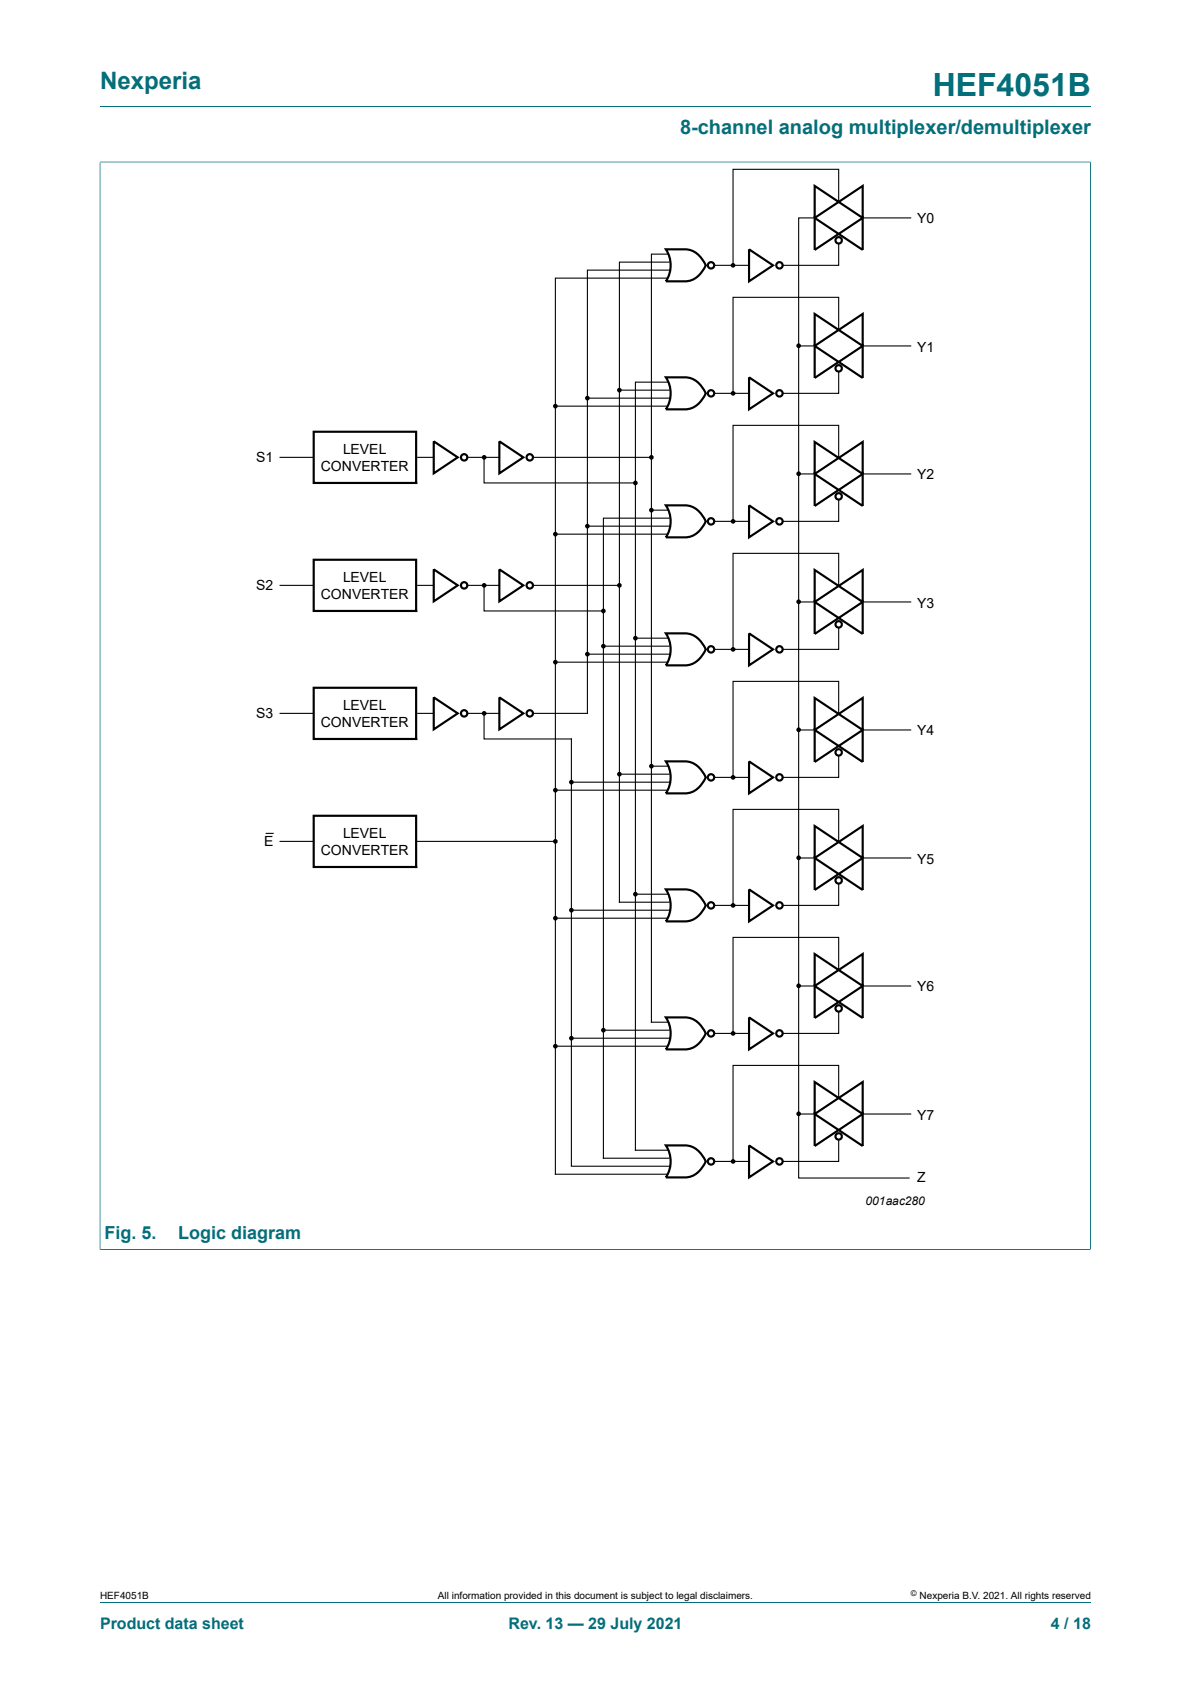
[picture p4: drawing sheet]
<svg xmlns="http://www.w3.org/2000/svg" width="210mm" height="297mm" viewBox="0 0 210 297" stroke-linecap="round" stroke-linejoin="round" font-family="sans-serif">
<path d="M17.6 18.8h174.8M17.6 28.6h174.7M17.6 28.5v191.9M192.3 28.5v191.9M17.6 220.4h174.7M17.6 282.6h174.8" fill="none" stroke="#036f7b" stroke-width=".18"/>
<g fill="#000">
<circle cx="129.3" cy="46.8" r=".28"/>
<circle cx="97.9" cy="71.6" r=".28"/>
<circle cx="103.6" cy="70.2" r=".28"/>
<circle cx="109.2" cy="68.8" r=".28"/>
<circle cx="129.3" cy="69.4" r=".28"/>
<circle cx="140.8" cy="61" r=".28"/>
<circle cx="85.4" cy="80.7" r=".28"/>
<circle cx="97.9" cy="94.2" r=".28"/>
<circle cx="103.6" cy="92.8" r=".28"/>
<circle cx="112" cy="85.2" r=".28"/>
<circle cx="114.9" cy="90" r=".28"/>
<circle cx="114.9" cy="80.7" r=".28"/>
<circle cx="129.3" cy="91.9" r=".28"/>
<circle cx="140.8" cy="83.6" r=".28"/>
<circle cx="85.4" cy="103.2" r=".28"/>
<circle cx="97.9" cy="116.8" r=".28"/>
<circle cx="103.6" cy="115.4" r=".28"/>
<circle cx="106.4" cy="114" r=".28"/>
<circle cx="106.4" cy="107.8" r=".28"/>
<circle cx="109.2" cy="103.2" r=".28"/>
<circle cx="112" cy="112.6" r=".28"/>
<circle cx="129.3" cy="114.5" r=".28"/>
<circle cx="140.8" cy="106.1" r=".28"/>
<circle cx="85.4" cy="125.8" r=".28"/>
<circle cx="97.9" cy="139.4" r=".28"/>
<circle cx="100.7" cy="137.9" r=".28"/>
<circle cx="109.2" cy="136.5" r=".28"/>
<circle cx="114.9" cy="135.1" r=".28"/>
<circle cx="129.3" cy="137.1" r=".28"/>
<circle cx="140.8" cy="128.7" r=".28"/>
<circle cx="97.9" cy="148.4" r=".28"/>
<circle cx="112" cy="157.7" r=".28"/>
<circle cx="129.3" cy="159.7" r=".28"/>
<circle cx="140.8" cy="151.3" r=".28"/>
<circle cx="97.9" cy="161.9" r=".28"/>
<circle cx="100.7" cy="160.5" r=".28"/>
<circle cx="140.8" cy="173.9" r=".28"/>
<circle cx="97.9" cy="184.5" r=".28"/>
<circle cx="100.7" cy="183.1" r=".28"/>
<circle cx="106.4" cy="181.7" r=".28"/>
<circle cx="129.3" cy="182.3" r=".28"/>
<circle cx="140.8" cy="196.4" r=".28"/>
<circle cx="129.3" cy="204.8" r=".28"/>
</g>
<g fill="none" stroke="#000" stroke-width=".25">
<circle cx="129.3" cy="46.8" r=".28"/>
<circle cx="97.9" cy="71.6" r=".28"/>
<circle cx="103.6" cy="70.2" r=".28"/>
<circle cx="109.2" cy="68.8" r=".28"/>
<circle cx="129.3" cy="69.4" r=".28"/>
<circle cx="140.8" cy="61" r=".28"/>
<circle cx="85.4" cy="80.7" r=".28"/>
<circle cx="97.9" cy="94.2" r=".28"/>
<circle cx="103.6" cy="92.8" r=".28"/>
<circle cx="112" cy="85.2" r=".28"/>
<circle cx="114.9" cy="90" r=".28"/>
<circle cx="114.9" cy="80.7" r=".28"/>
<circle cx="129.3" cy="91.9" r=".28"/>
<circle cx="140.8" cy="83.6" r=".28"/>
<circle cx="85.4" cy="103.2" r=".28"/>
<circle cx="97.9" cy="116.8" r=".28"/>
<circle cx="103.6" cy="115.4" r=".28"/>
<circle cx="106.4" cy="114" r=".28"/>
<circle cx="106.4" cy="107.8" r=".28"/>
<circle cx="109.2" cy="103.2" r=".28"/>
<circle cx="112" cy="112.6" r=".28"/>
<circle cx="129.3" cy="114.5" r=".28"/>
<circle cx="140.8" cy="106.1" r=".28"/>
<circle cx="85.4" cy="125.8" r=".28"/>
<circle cx="97.9" cy="139.4" r=".28"/>
<circle cx="100.7" cy="137.9" r=".28"/>
<circle cx="109.2" cy="136.5" r=".28"/>
<circle cx="114.9" cy="135.1" r=".28"/>
<circle cx="129.3" cy="137.1" r=".28"/>
<circle cx="140.8" cy="128.7" r=".28"/>
<circle cx="97.9" cy="148.4" r=".28"/>
<circle cx="112" cy="157.7" r=".28"/>
<circle cx="129.3" cy="159.7" r=".28"/>
<circle cx="140.8" cy="151.3" r=".28"/>
<circle cx="97.9" cy="161.9" r=".28"/>
<circle cx="100.7" cy="160.5" r=".28"/>
<circle cx="140.8" cy="173.9" r=".28"/>
<circle cx="97.9" cy="184.5" r=".28"/>
<circle cx="100.7" cy="183.1" r=".28"/>
<circle cx="106.4" cy="181.7" r=".28"/>
<circle cx="129.3" cy="182.3" r=".28"/>
<circle cx="140.8" cy="196.4" r=".28"/>
<circle cx="129.3" cy="204.8" r=".28"/>
</g>
<g fill="none" stroke="#000" stroke-width=".19">
<path d="M143.9 38.4h-3.1v169.4h19.5M147.9 35.6v-5.7h-18.6v16.9M152.1 38.4h8.5M117.7 44.8h-2.8v135.5h2.8M117.7 49.1h-19.8v158h19.8M118 46.2h-8.8v112.9h8.8M118.2 47.6h-14.6v78.2h-9.6M126.1 46.8h6M147.9 43.1v3.7h-9.9M147.9 58.2v-5.8h-18.6v17M97.9 71.6h19.8M103.6 70.2h14.6"/>
<path d="M109.2 68.8h8.8M117.7 67.4h-5.7v135.5h5.7M126.1 69.4h6M140.8 61h3.1M147.9 65.7v3.7h-9.9M152.1 61h8.5M49.4 80.7h5.9M73.7 80.7h2.8M82.4 80.7h5.6M85.3 80.7v4.5h26.7M94 80.7h20.9M97.9 94.2h19.8"/>
<path d="M103.6 92.8h14.6M114.9 90h2.8M118 91.4h-11.6v112.9h11.6M126.1 91.9h6M140.8 83.6h3.1M147.9 88.3v3.6h-9.9M147.9 80.8v-5.8h-18.6v16.9M152.1 83.6h8.5M49.4 103.2h5.9M73.7 103.2h2.8M82.4 103.2h5.6M85.3 103.2v4.6h21.1"/>
<path d="M94 103.2h15.2M97.9 116.8h19.8M103.6 115.4h14.6M106.4 114h11.6M112 112.6h5.7M126.1 114.5h6M140.8 106.2h3.1M147.9 110.9v3.6h-9.9M147.9 103.3v-5.7h-18.6v16.9M152.1 106.2h8.5M49.4 125.8h5.9M73.7 125.8h2.8"/>
<path d="M82.4 125.8h5.6M85.3 125.8v4.5h15.4v75.4h17.5M97.9 139.4h19.8M100.7 137.9h17.5M109.2 136.5h8.8M114.9 135.1h2.8M126.1 137.1h6M140.8 128.7h3.1M147.9 133.4v3.7h-9.9M147.9 125.9v-5.7h-18.6v16.9M152.1 128.7h8.5M46.8 147h1.5"/>
<path d="M49.4 148.4h5.9M73.4 148.4h24.5M112 157.7h5.7M126.1 159.7h6M140.8 151.3h3.1M147.9 156v3.7h-9.9M147.9 148.5v-5.8h-18.6v17M152.1 151.3h8.5M97.9 161.9h19.8M100.7 160.5h17.5M140.8 173.9h3.1M147.9 178.6v3.7h-9.9"/>
<path d="M147.9 171.1v-5.8h-18.6v17M152.1 173.9h8.5M97.9 184.5h19.8M100.7 183.1h17.5M106.4 181.7h11.6M126.1 182.3h6M140.8 196.5h3.1M147.9 193.7v-5.8h-18.6v16.9M152.1 196.5h8.5M126.1 204.8h6M147.9 201.2v3.6h-9.9"/>
</g>
<g fill="none" stroke="#000" stroke-width=".38">
<path d="M143.6 38.4l4.3 2.9-4.3 2.8zM143.6 32.8l4.3 2.8-4.3 2.8zM147.9 35.6l4.2-2.8v5.6zM117.4 44h3.4a4.1 4.1 0 0 1 3.7 2.8 4.4 4.4 0 0 1-3.7 2.8h-3.4a5.1 5.1 0 0 0 0-5.6zM132.1 44l4.2 2.8-4.2 2.8zM143.6 55.4l4.3 2.8-4.3 2.8zM147.9 41.3l4.2-2.9v5.7zM147.9 58.2l4.2-2.8v5.6zM55.3 76.1h18.1v9.1h-18.1zM76.5 77.8l4.2 2.9-4.2 2.8zM88 77.8l4.3 2.9-4.3 2.8zM117.4 66.6h3.4a4.1 4.1 0 0 1 3.7 2.8 4.4 4.4 0 0 1-3.7 2.8h-3.4a5.1 5.1 0 0 0 0-5.6z"/>
<path d="M132.1 66.6l4.2 2.8-4.2 2.8zM143.6 61l4.3 2.8-4.3 2.9zM143.6 77.9l4.3 2.9-4.3 2.8zM147.9 63.8l4.2-2.8v5.7zM55.3 98.7h18.1v9.1h-18.1zM117.4 89.1h3.4a4.1 4.1 0 0 1 3.7 2.8 4.4 4.4 0 0 1-3.7 2.9h-3.4a5.1 5.1 0 0 0 0-5.7zM132.1 89.1l4.2 2.8-4.2 2.9zM143.6 83.6l4.3 2.8-4.3 2.8zM147.9 86.4l4.2-2.8v5.6zM147.9 80.8l4.2-2.9v5.7zM76.5 100.4l4.2 2.8-4.2 2.9zM88 100.4l4.3 2.8-4.3 2.9z"/>
<path d="M117.4 111.7h3.4a4.1 4.1 0 0 1 3.7 2.8 4.4 4.4 0 0 1-3.7 2.8h-3.4a5.1 5.1 0 0 0 0-5.6zM132.1 111.7l4.2 2.8-4.2 2.8zM143.6 106.2l4.3 2.8-4.3 2.8zM143.6 100.5l4.3 2.8-4.3 2.9zM147.9 109l4.2-2.8v5.6zM147.9 103.3l4.2-2.8v5.7zM55.3 121.3h18.1v9h-18.1zM76.5 123l4.2 2.8-4.2 2.8zM88 123l4.3 2.8-4.3 2.8zM117.4 134.3h3.4a4.1 4.1 0 0 1 3.7 2.8 4.4 4.4 0 0 1-3.7 2.8h-3.4a5.1 5.1 0 0 0 0-5.6zM132.1 134.3l4.2 2.8-4.2 2.8zM143.6 128.7l4.3 2.9-4.3 2.8z"/>
<path d="M143.6 123.1l4.3 2.8-4.3 2.8zM147.9 131.6l4.2-2.9v5.7zM147.9 125.9l4.2-2.8v5.6zM55.3 143.9h18.1v9h-18.1zM117.4 156.9h3.4a4.1 4.1 0 0 1 3.7 2.8 4.4 4.4 0 0 1-3.7 2.8h-3.4a5.1 5.1 0 0 0 0-5.6zM132.1 156.9l4.2 2.8-4.2 2.8zM143.6 151.3l4.3 2.8-4.3 2.9zM143.6 145.7l4.3 2.8-4.3 2.8zM147.9 154.1l4.2-2.8v5.7zM147.9 148.5l4.2-2.8v5.6zM117.4 179.4h3.4a4.1 4.1 0 0 1 3.7 2.9 4.4 4.4 0 0 1-3.7 2.8h-3.4a5.1 5.1 0 0 0 0-5.7zM132.1 179.4l4.2 2.9-4.2 2.8z"/>
<path d="M143.6 173.9l4.3 2.8-4.3 2.8zM143.6 168.3l4.3 2.8-4.3 2.8zM147.9 176.7l4.2-2.8v5.6zM147.9 171.1l4.2-2.8v5.6zM143.6 196.5l4.3 2.8-4.3 2.8zM143.6 190.8l4.3 2.9-4.3 2.8zM147.9 199.3l4.2-2.8v5.6zM147.9 193.7l4.2-2.9v5.7zM117.4 202h3.4a4.1 4.1 0 0 1 3.7 2.8 4.4 4.4 0 0 1-3.7 2.9h-3.4a5.1 5.1 0 0 0 0-5.7zM132.1 202l4.2 2.8-4.2 2.9z"/>
<circle cx="125.4" cy="46.8" r=".56"/>
<circle cx="137.4" cy="46.8" r=".56"/>
<circle cx="147.9" cy="42.4" r=".56"/>
<circle cx="125.4" cy="69.4" r=".56"/>
<circle cx="137.4" cy="69.4" r=".56"/>
<circle cx="147.9" cy="65" r=".56"/>
<circle cx="81.8" cy="80.7" r=".56"/>
<circle cx="93.4" cy="80.7" r=".56"/>
<circle cx="125.4" cy="91.9" r=".56"/>
<circle cx="137.4" cy="91.9" r=".56"/>
<circle cx="147.9" cy="87.5" r=".56"/>
<circle cx="81.8" cy="103.2" r=".56"/>
<circle cx="93.4" cy="103.2" r=".56"/>
<circle cx="125.4" cy="114.5" r=".56"/>
<circle cx="137.4" cy="114.5" r=".56"/>
<circle cx="147.9" cy="110.1" r=".56"/>
<circle cx="81.8" cy="125.8" r=".56"/>
<circle cx="93.4" cy="125.8" r=".56"/>
<circle cx="125.4" cy="137.1" r=".56"/>
<circle cx="137.4" cy="137.1" r=".56"/>
<circle cx="147.9" cy="132.7" r=".56"/>
<circle cx="125.4" cy="159.7" r=".56"/>
<circle cx="137.4" cy="159.7" r=".56"/>
<circle cx="147.9" cy="155.3" r=".56"/>
<circle cx="147.9" cy="177.8" r=".56"/>
<circle cx="125.4" cy="182.3" r=".56"/>
<circle cx="137.4" cy="182.3" r=".56"/>
<circle cx="125.4" cy="204.8" r=".56"/>
<circle cx="137.4" cy="204.8" r=".56"/>
<circle cx="147.9" cy="200.4" r=".56"/>
</g>
<text font-size="5.6" fill="#036f7b" x="164.5" y="16.8">HEF4051B</text>
<text font-size="4.2" fill="#036f7b" x="17.6" y="15.6">Nexperia</text>
<text font-size="3.5" fill="#036f7b" x="119.9" y="23.7">8-channel analog multiplexer/demultiplexer</text>
<g font-size="3.2" fill="#036f7b">
<text x="18.4" y="218.5">Fig. 5.</text>
<text x="31.4" y="218.5">Logic diagram</text>
</g>
<g font-size="2.8" fill="#036f7b">
<text x="17.6" y="287.2">Product data sheet</text>
<text x="89.7" y="287.2">Rev. 13 — 29 July 2021</text>
<text x="185.3" y="287.2">4 / 18</text>
</g>
<g font-size="2.5">
<text x="161.7" y="39.4">Y0</text>
<text x="161.7" y="62">Y1</text>
<text x="45.2" y="81.5">S1</text>
<text x="56.5" y="83">CONVERTER</text>
<text x="60.5" y="80.1">LEVEL</text>
<text x="161.7" y="84.6">Y2</text>
<text x="45.2" y="104.1">S2</text>
<text x="56.5" y="105.6">CONVERTER</text>
<text x="60.5" y="102.7">LEVEL</text>
<text x="161.7" y="107.2">Y3</text>
<text x="60.5" y="125.2">LEVEL</text>
<text x="45.2" y="126.6">S3</text>
<text x="56.5" y="128.2">CONVERTER</text>
<text x="161.7" y="129.7">Y4</text>
<text x="46.6" y="149.2">E</text>
<text x="60.5" y="147.8">LEVEL</text>
<text x="56.5" y="150.8">CONVERTER</text>
<text x="161.7" y="152.3">Y5</text>
<text x="161.7" y="174.9">Y6</text>
<text x="161.7" y="197.5">Y7</text>
<text x="161.7" y="208.4">Z</text>
</g>
<text font-size="2.1" x="152.6" y="212.4">001aac280</text>
<g font-size="1.8">
<text x="17.6" y="282">HEF4051B</text>
<text x="77.2" y="282">All information provided in this document is subject to legal disclaimers.</text>
<text x="162.2" y="282">Nexperia B.V. 2021. All rights reserved</text>
</g>
<text font-size="1.4" x="160.6" y="281.6">©</text>
</svg>
